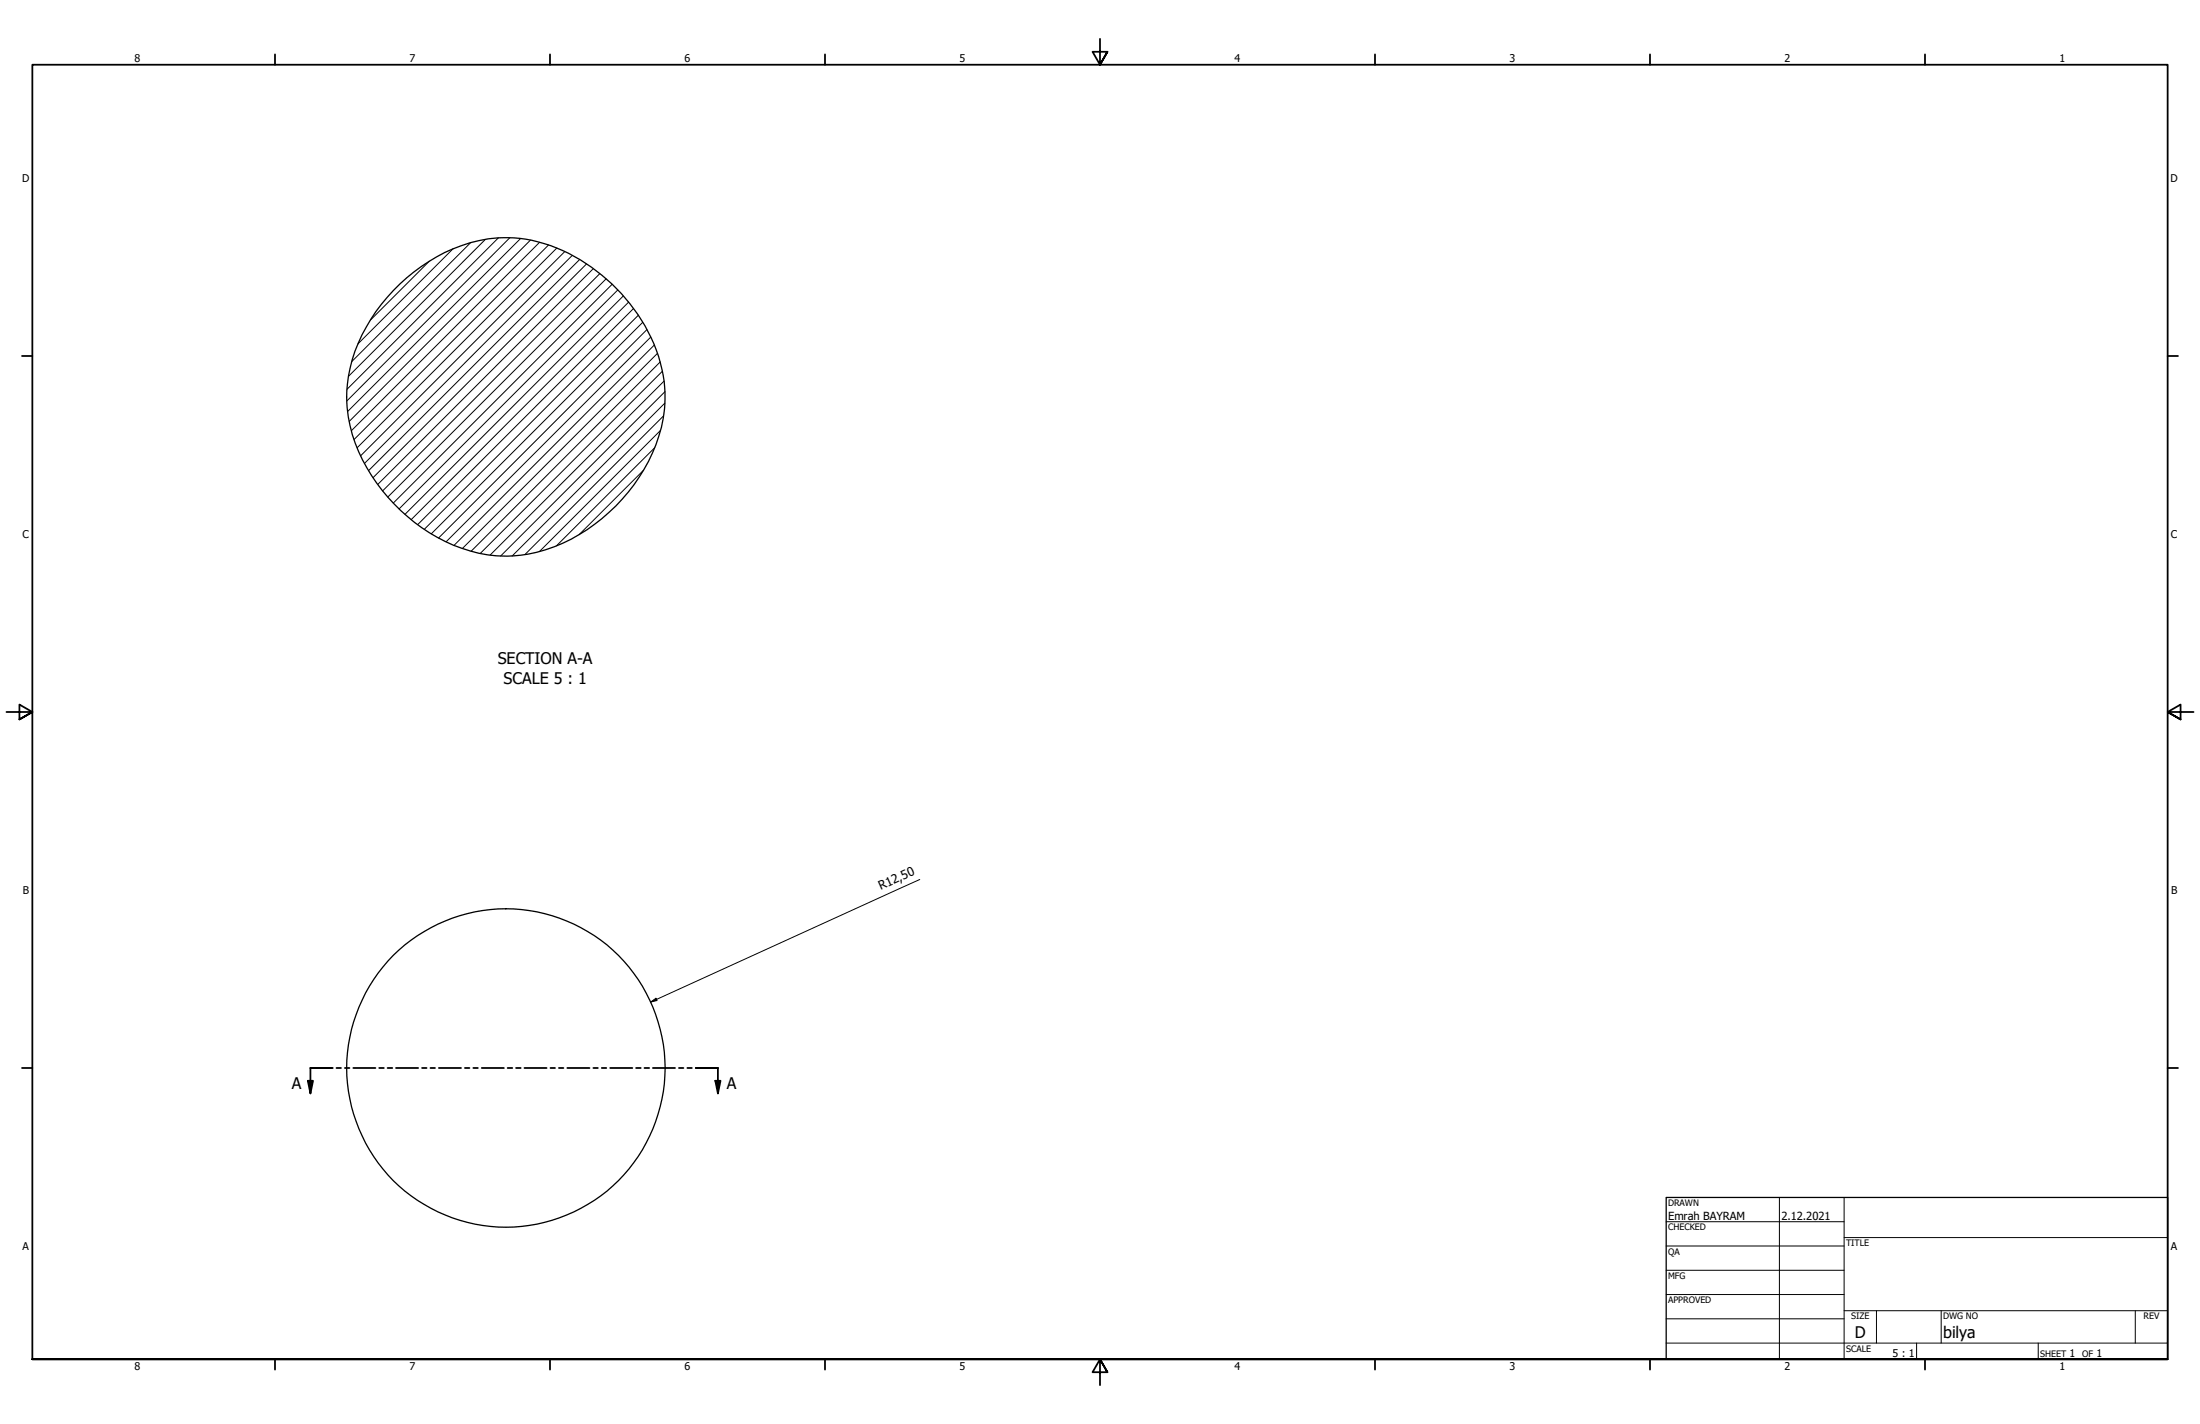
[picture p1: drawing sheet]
<svg xmlns="http://www.w3.org/2000/svg" width="864mm" height="559mm" viewBox="0 0 864 559" stroke-linecap="round" stroke-linejoin="round" font-family="sans-serif">
<!-- layer: Hatch (ANSI) -->
<g fill="none" stroke="#000" stroke-width=".39">
<path d="M177.9 97.6l-37.4 37.4M184.8 95.2l-46.8 46.7M190.5 94l-53.7 53.7M195.6 93.3l-59.4 59.5M200.2 93.3l-64.1 64.1M204.3 93.6l-67.8 67.9M208.2 94.2l-71.1 71.2M211.8 95.1l-73.9 73.9M215.3 96.1l-76.3 76.4M218.6 97.3l-78.4 78.4M221.7 98.7l-80.2 80.2M168.5 102.5l-23.1 23.2"/>
<path d="M224.7 100.2l-81.6 81.7M227.5 101.9l-82.8 82.8M230.3 103.6l-83.9 83.9M232.9 105.4l-84.6 84.7M235.5 107.4l-85.3 85.3M237.9 109.4l-85.7 85.7M240.3 111.6l-85.9 85.8M242.5 113.8l-85.8 85.9M244.7 116.1l-85.8 85.8M246.8 118.6l-85.4 85.3M248.7 121.1l-84.7 84.8M250.6 123.7l-84 84"/>
<path d="M252.3 126.5l-83 83M253.9 129.3l-81.8 81.8M255.5 132.3l-80.4 80.3M256.9 135.4l-78.7 78.6M258.1 138.7l-76.6 76.6M259.1 142l-74.2 74.3M260 145.7l-71.5 71.5M260.7 149.5l-68.3 68.3M261 158.2l-60 60M261 153.7l-64.5 64.5M257 175.6l-38.6 38.6M259.3 168.9l-47.6 47.6"/>
<path d="M260.5 163.2l-54.4 54.4M252.6 184.5l-25.3 25.3"/>
</g>
<!-- layer: Visible (ANSI) -->
<g fill="none" stroke="#000" stroke-width=".51">
<path d="M154.4 114a63.1 63.1 0 0 1 43.1-20.7 59.1 59.1 0 0 1 38.8 14.7 64.7 64.7 0 0 1 24.6 44.1 54.7 54.7 0 0 1-10 35.2 67.8 67.8 0 0 1-46.4 30.6 57.3 57.3 0 0 1-41.8-12.9 68.6 68.6 0 0 1-26-41.4 54.3 54.3 0 0 1 8.9-38.4 70.7 70.7 0 0 1 8.8-11.2z"/>
<circle cx="198.6" cy="419.1" r="62.5"/>
</g>
<!-- layer: Section Line (ANSI) -->
<g fill="none" stroke="#000" stroke-width=".7">
<path d="M130.6 419.1h-8.7v10M132.1 419.1h1.8M135.4 419.1h1.8M138.7 419.1h8.7M148.8 419.1h1.9M152.1 419.1h1.9M155.4 419.1h8.7M165.7 419.1h1.7M169 419.1h1.8M172.3 419.1h8.7M182.5 419.1h1.8M185.8 419.1h1.8"/>
<path d="M189.1 419.1h8.7M199.3 419.1h1.8M202.6 419.1h1.8M205.9 419.1h8.7M216.1 419.1h1.8M219.4 419.1h1.8M222.7 419.1h8.7M232.9 419.1h1.8M236.2 419.1h1.8M239.5 419.1h8.7M249.7 419.1h1.8M253 419.1h1.8"/>
<path d="M256.3 419.1h8.7M266.5 419.1h1.8M269.8 419.1h1.8M273.1 419.1h8.7v10M120.8 424.1h2.1l-1 5zM280.8 424.1h2l-1 5z"/>
</g>
<g fill="#000">
<path d="M120.8 424.1h2.1l-1 5z" fill-rule="evenodd"/>
<path d="M280.8 424.1h2l-1 5z" fill-rule="evenodd"/>
</g>
<!-- layer: Border (ANSI) -->
<g fill="none" stroke="#000" stroke-width=".7">
<path d="M431.8 15.2v10.2l-2.9-5.1h5.8l-2.9 5.1 2.9-5.1M107.9 21.3v4.1M215.9 21.3v4.1M323.8 21.3v4.1M539.8 21.3v4.1M647.7 21.3v4.1M755.6 21.3v4.1M8.6 139.7h4.1M850.9 139.7h4.1M2.5 279.4h10.2l-5.1-2.9v5.8l5.1-2.9-5.1 2.9M861.1 279.4h-10.2l5.1-2.9v5.8l-5.1-2.9 5.1 2.9M8.6 419.1h4.1"/>
<path d="M850.9 419.1h4.1M12.7 533.4v-508h838.2v508h-838.2h838.2M107.9 533.4v4.1M215.9 533.4v4.1M323.8 533.4v4.1M434.7 538.5l-2.9-5.1 2.9 5.1h-5.8l2.9-5.1v10.2M539.8 533.4v4.1M647.7 533.4v4.1M755.6 533.4v4.1"/>
</g>
<!-- layer: Title (ANSI) -->
<g fill="none" stroke="#000" stroke-width=".39">
<path d="M654 479.4h69.9M698.5 469.9v63.5M723.9 469.9v63.5M654 488.9h69.9M654 498.5h69.9M723.9 485.6h127M654 508h69.9M654 517.5h69.9M723.9 514.3h127M736.6 514.3v12.7M762 514.3v12.7M838.2 514.3v12.7"/>
<path d="M654 527h196.9M752.3 527v6.4M800.1 527v6.4"/>
</g>
<path d="M654 469.9h196.9v63.5h-196.9z" fill="none" stroke="#000" stroke-width=".51"/>
<!-- layer: Dimension (ISO) -->
<path d="M361.1 345.1l-105.6 48.1M255.5 393.2l2-1.5 .4 .9z" fill="none" stroke="#000" stroke-width=".39"/>
<path d="M255.5 393.2l2-1.5 .4 .9z" fill-rule="evenodd" fill="#000"/>
<g font-size="6.3">
<text x="195.4" y="260.7">SECTION A-A</text>
<text x="197.7" y="268.2">SCALE 5 : 1</text>
<text x="114.6" y="427.2">A</text>
<text x="285.3" y="427.2">A</text>
<text x="728.1" y="524.9">D</text>
<text x="762.8" y="525">bilya</text>
</g>
<text font-size="4.8" x="345.8" y="349.4" transform="rotate(-24 345.8 349.4)">R12,50</text>
<g font-size="4.4">
<text x="654.8" y="478.6">Emrah BAYRAM</text>
<text x="699.3" y="478.6">2.12.2021</text>
</g>
<g font-size="4.2">
<text x="52.8" y="24.4">8</text>
<text x="160.8" y="24.4">7</text>
<text x="268.7" y="24.4">6</text>
<text x="376.7" y="24.4">5</text>
<text x="484.6" y="24.4">4</text>
<text x="592.6" y="24.4">3</text>
<text x="700.5" y="24.4">2</text>
<text x="808.5" y="24.4">1</text>
<text x="8.8" y="71.4">D</text>
<text x="852" y="71.4">D</text>
<text x="8.9" y="211.1">C</text>
<text x="852.2" y="211.1">C</text>
<text x="9" y="350.8">B</text>
<text x="852.2" y="350.8">B</text>
<text x="8.9" y="490.5">A</text>
<text x="852.2" y="490.5">A</text>
<text x="742.9" y="532.6">5 : 1</text>
<text x="812.4" y="532.6">1</text>
<text x="823" y="532.6">1</text>
<text x="52.8" y="537.5">8</text>
<text x="160.8" y="537.5">7</text>
<text x="268.7" y="537.5">6</text>
<text x="376.7" y="537.5">5</text>
<text x="484.6" y="537.5">4</text>
<text x="592.6" y="537.5">3</text>
<text x="700.5" y="537.5">2</text>
<text x="808.5" y="537.5">1</text>
</g>
<g font-size="3.5">
<text x="654.8" y="473.2">DRAWN</text>
<text x="654.8" y="482.8">CHECKED</text>
<text x="724.7" y="488.9">TITLE</text>
<text x="654.8" y="492.3">QA</text>
<text x="654.8" y="501.8">MFG</text>
<text x="654.8" y="511.4">APPROVED</text>
<text x="726.7" y="517.7">SIZE</text>
<text x="762.8" y="517.7">DWG NO</text>
<text x="841.4" y="517.7">REV</text>
<text x="724.7" y="530.4">SCALE</text>
<text x="800.9" y="532.6">SHEET</text>
<text x="817.4" y="532.6">OF</text>
</g>
</svg>
